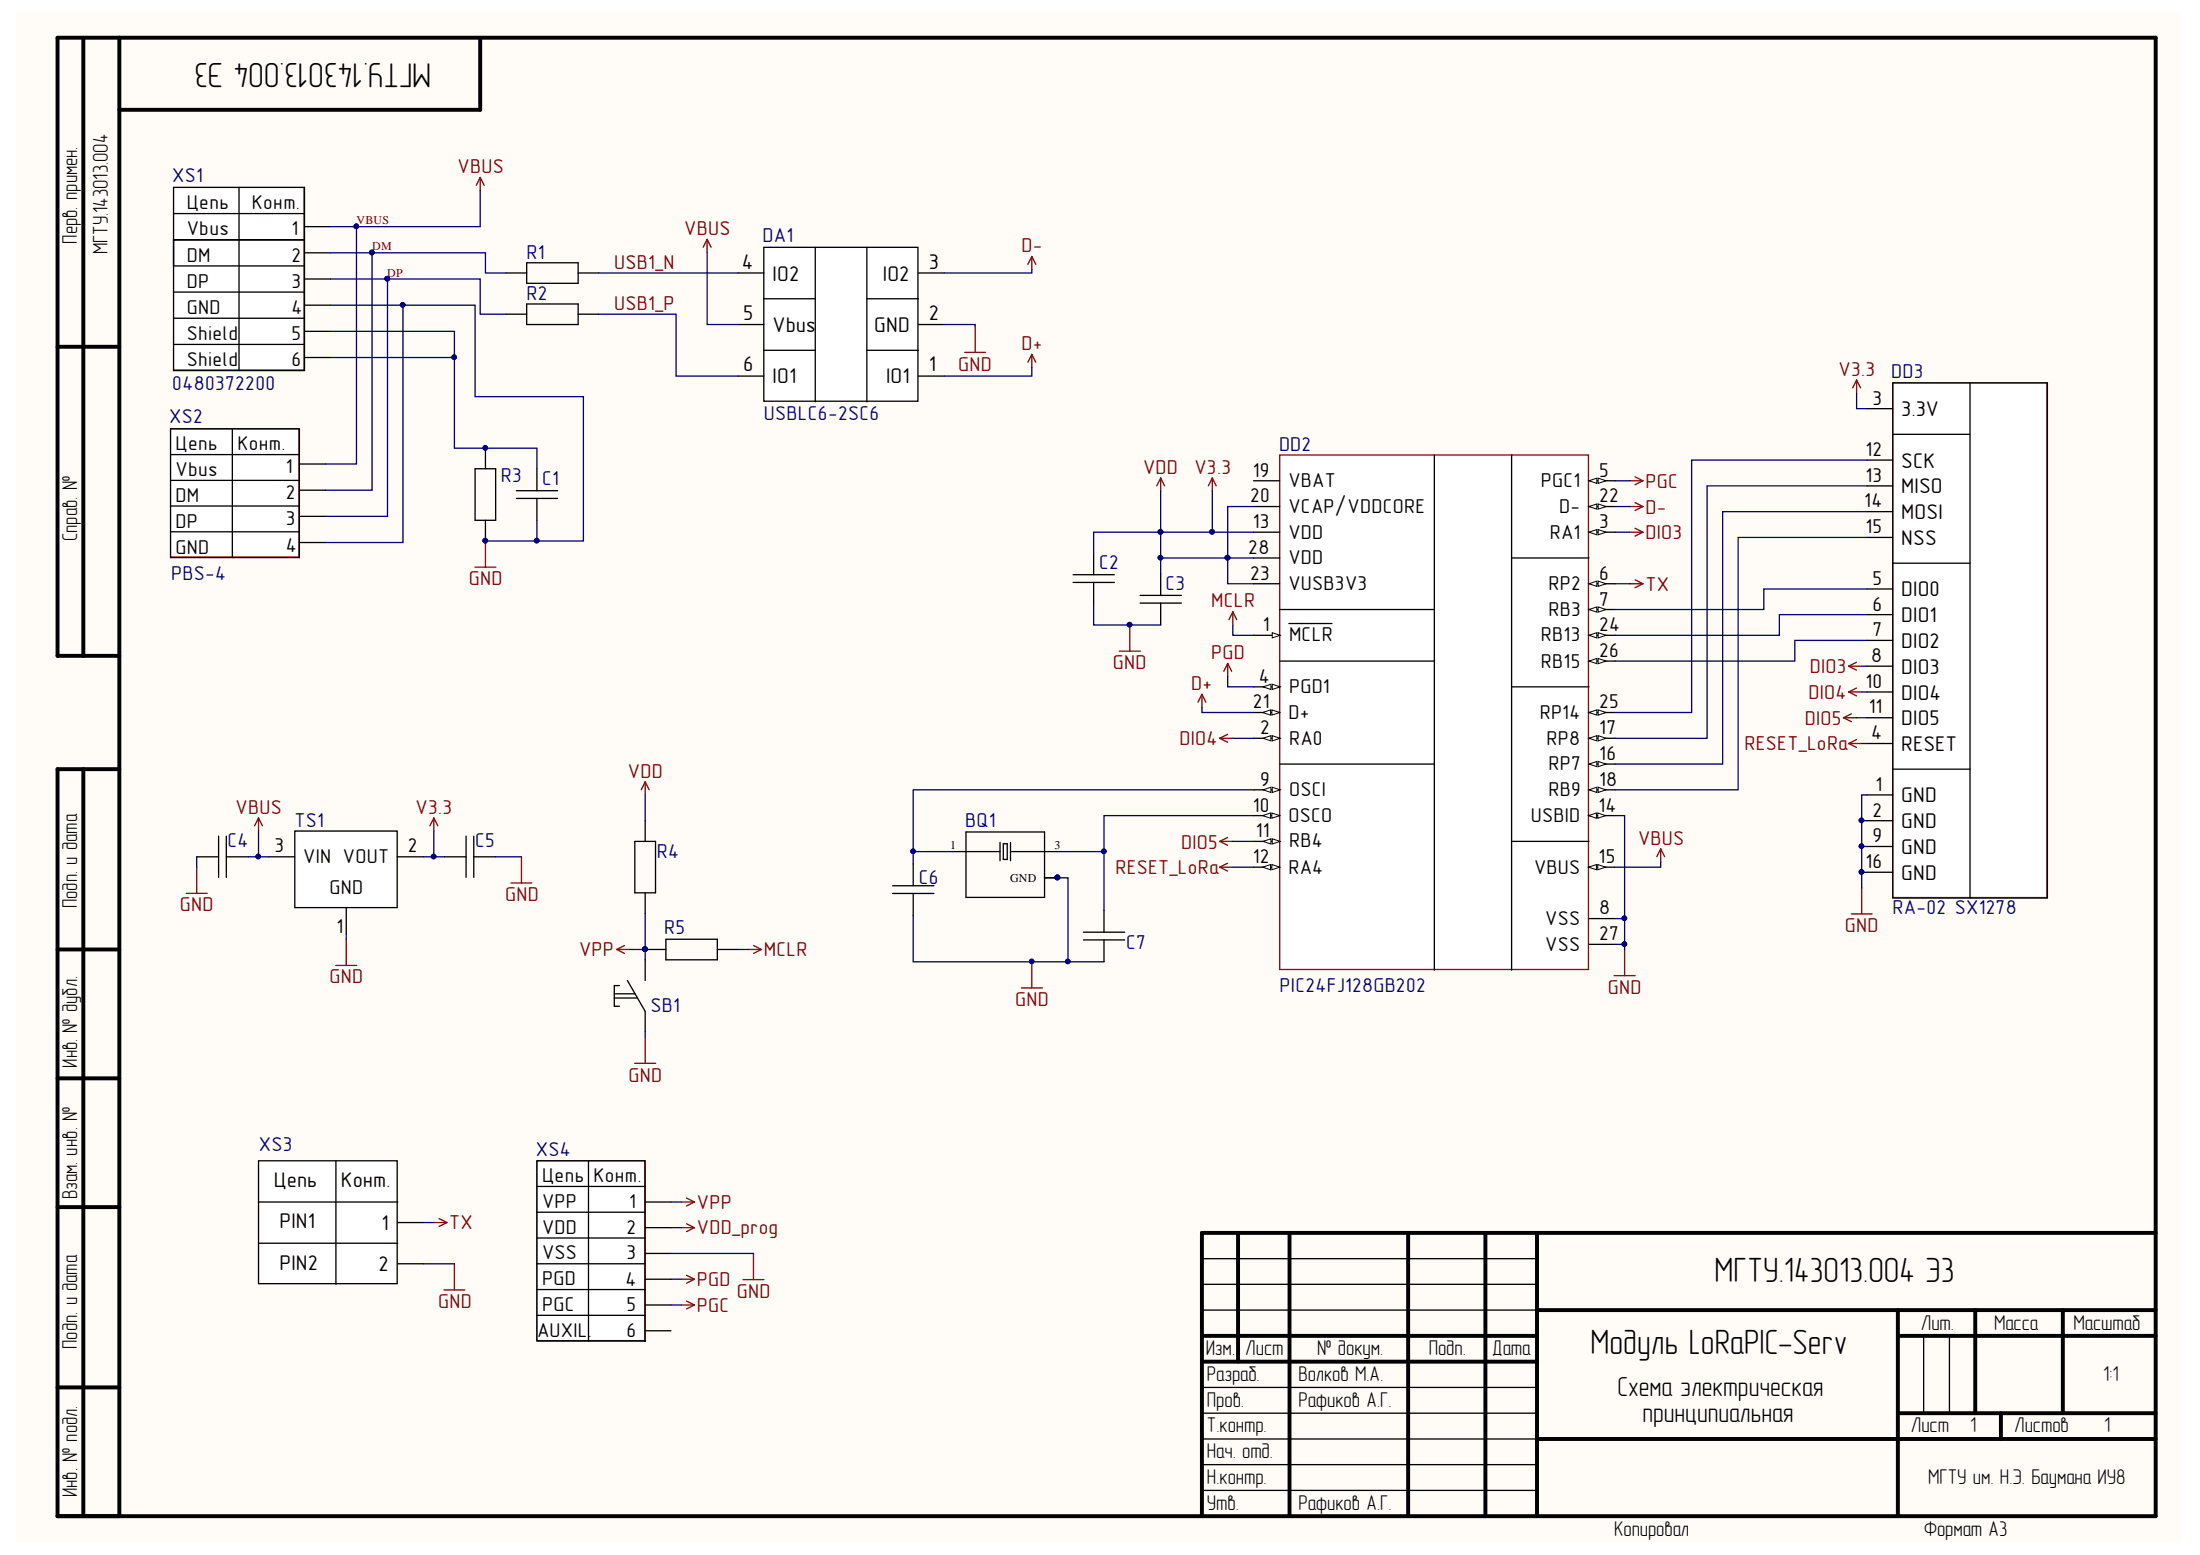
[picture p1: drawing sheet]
# Altium project First_plate_pic.PrjPcb
1 sheet, 22 parts. Net scope: global (net labels, ports and power ports of the same name join across sheets).
Board file: LoRaPIC1.PcbDoc

## Sheet LoraPic.SchDoc
size 420 x 297 mm; Organization: Altium Limited; Address1: L3, 12a Rodborough Rd; Address2: Frenchs Forest; Address3: NSW; Address4: Australia 2086; Scale: 1:1; Разраб.: Волков М.А.; Обозначение документа: АБВГ.123456.001 Э3; Пров.: Рафиков А.Г.; Утв.: Рафиков А.Г.; Наименование организации: ОАО "Ваша фирма"; Перв. применение: АБВГ.123456.000; Наименование изделия 1: Плата; Наименование изделия 2: Схема электрическая; Наименование изделия 3: принципиальная; Нач. отд.: Нач. отд.

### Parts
BQ1  NX2520SA  [*XTAL_NX2520SA-24.000000MHZ-B8]
C1  value 4.7n  [CAPC1608X09L]  (hidden comment: GRM1887U1H472JA01D)
C2  GRM21BR71C105KA01L: 0.1u  [CAPC1608X09L]  (hidden comment: GRM188R71H104KA93D)
C3  GRM21BR71C105KA01L: 0.1u  [CAPC1608X09L]  (hidden comment: GRM188R71H104KA93D)
C4  GRM21BR71C105KA01L: 100n  [CAPC1608X09L]  (hidden comment: GRM188R71H104KA93D)
C5  GRM21BR71C105KA01L: 10u  [CAPC1608X09L]  (hidden comment: GRM188R61E106MA73D)
C6  GRM21BR71C105KA01L: 50p  [CAPC1608X09L]  (hidden comment: GRM1885C1H510JA01D)
C7  GRM21BR71C105KA01L: 15p  [CAPC1608X09L]  (hidden comment: GRM1885C2A150JA01D)
DA1  USBLC6-2SC6  [SOT95P280X145-6N]
DD2  PIC24FJ128GB202-I-SO  [Microchip_SO-28_0]  (value not drawn)
DD3  RA-02 SX1278  [RA-02]
R1  value 22  [RESC1608X05N]  (hidden comment: RC0603FR-0768RL)
R2  value 22  [RESC1608X05N]  (hidden comment: RC0603FR-0768RL)
R3  value 10МОм  [RESC1608X05N]  (hidden comment: RC0603FR-0710KL)
R4  value 10кОм  [RESC1608X05N]  (hidden comment: RC0603FR-0710KL)
R5  value 100 Ом  [RESC1608X05N]  (hidden comment: 100 ом до 470)
SB1  1437566-3 (FSMSM)  [*SW_1437566-4]
TS1  LD1117S33CTR  [*SOT223]
XS1  Part Number: 0480372200  [Molex_0480372200_0]  (hidden comment: Conn_Molex_0480372200_eec)
XS2  PBS-4  [PBS-4]
XS3  DS1066-02M(MW-2M)  [B2B-XH-A]
XS4  DS1021-2x3S  [DS1021-2x3S]

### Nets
D+: DA1.1(IO1) DD2.21(D+)
D-: DA1.3(IO2) DD2.22(D-)
DIO3: DD2.3(RA1) DD3.8(DIO3)
DIO4: DD2.2(RA0) DD3.10(DIO4)
DIO5: DD2.11(RB4) DD3.11(DIO5)
GND: BQ1.2(GND) BQ1.4(GND) C1.1 C2.2 C3.2 C4.2 C5.1 C6.2 C7.2 DA1.2(GND) DD2.8(VSS) DD2.14(USBID) DD2.27(VSS) DD3.1(GND) DD3.2(GND) DD3.9(GND) DD3.16(GND) R3.2 SB1.1 TS1.1(GND) XS1.4 XS2.4 XS3.2 XS4.3
MCLR: DD2.1(~{MCLR}) R5.1
PGC: DD2.5(PGC1) XS4.5
PGD: DD2.4(PGD1) XS4.4
RESET_LoRa: DD2.12(RA4) DD3.4(RESET)
TX: DD2.6(RP2) XS3.1
V3.3: C2.1 C3.1 C5.2 DD2.13(VDD) DD2.20(VCAP/VDDCORE) DD2.23(VUSB3V3) DD2.28(VDD) DD3.3(3.3V) R4.1 TS1.2(VOUT)  [also labelled VDD]
VBUS: C4.1 DA1.5(Vbus) DD2.15(VBUS) TS1.3(VIN) XS1.1 XS2.1
VDD_prog: XS4.2
VPP: R4.2 R5.2 SB1.2 XS4.1
DM: R1.2 XS1.2 XS2.2
DP: R2.2 XS1.3 XS2.3
USB1_N: DA1.4(IO2) R1.1
USB1_P: DA1.6(IO1) R2.1
NetBQ1_1: BQ1.1 C6.1 DD2.9(OSCI)
NetBQ1_3: BQ1.3 C7.1 DD2.10(OSCO)
NetC1_2: C1.2 R3.1 XS1.5(MNT_1) XS1.6(MNT_2)
NetDD2_7: DD2.7(RB3) DD3.5(DIO0)
NetDD2_16: DD2.16(RP7) DD3.14(MOSI)
NetDD2_17: DD2.17(RP8) DD3.13(MISO)
NetDD2_18: DD2.18(RB9) DD3.15(NSS)
NetDD2_24: DD2.24(RB13) DD3.6(DIO1)
NetDD2_25: DD2.25(RP14) DD3.12(SCK)
NetDD2_26: DD2.26(RB15) DD3.7(DIO2)

Not connected (* = marked no-connect by the designer): DD2 19(VBAT); XS4 6
